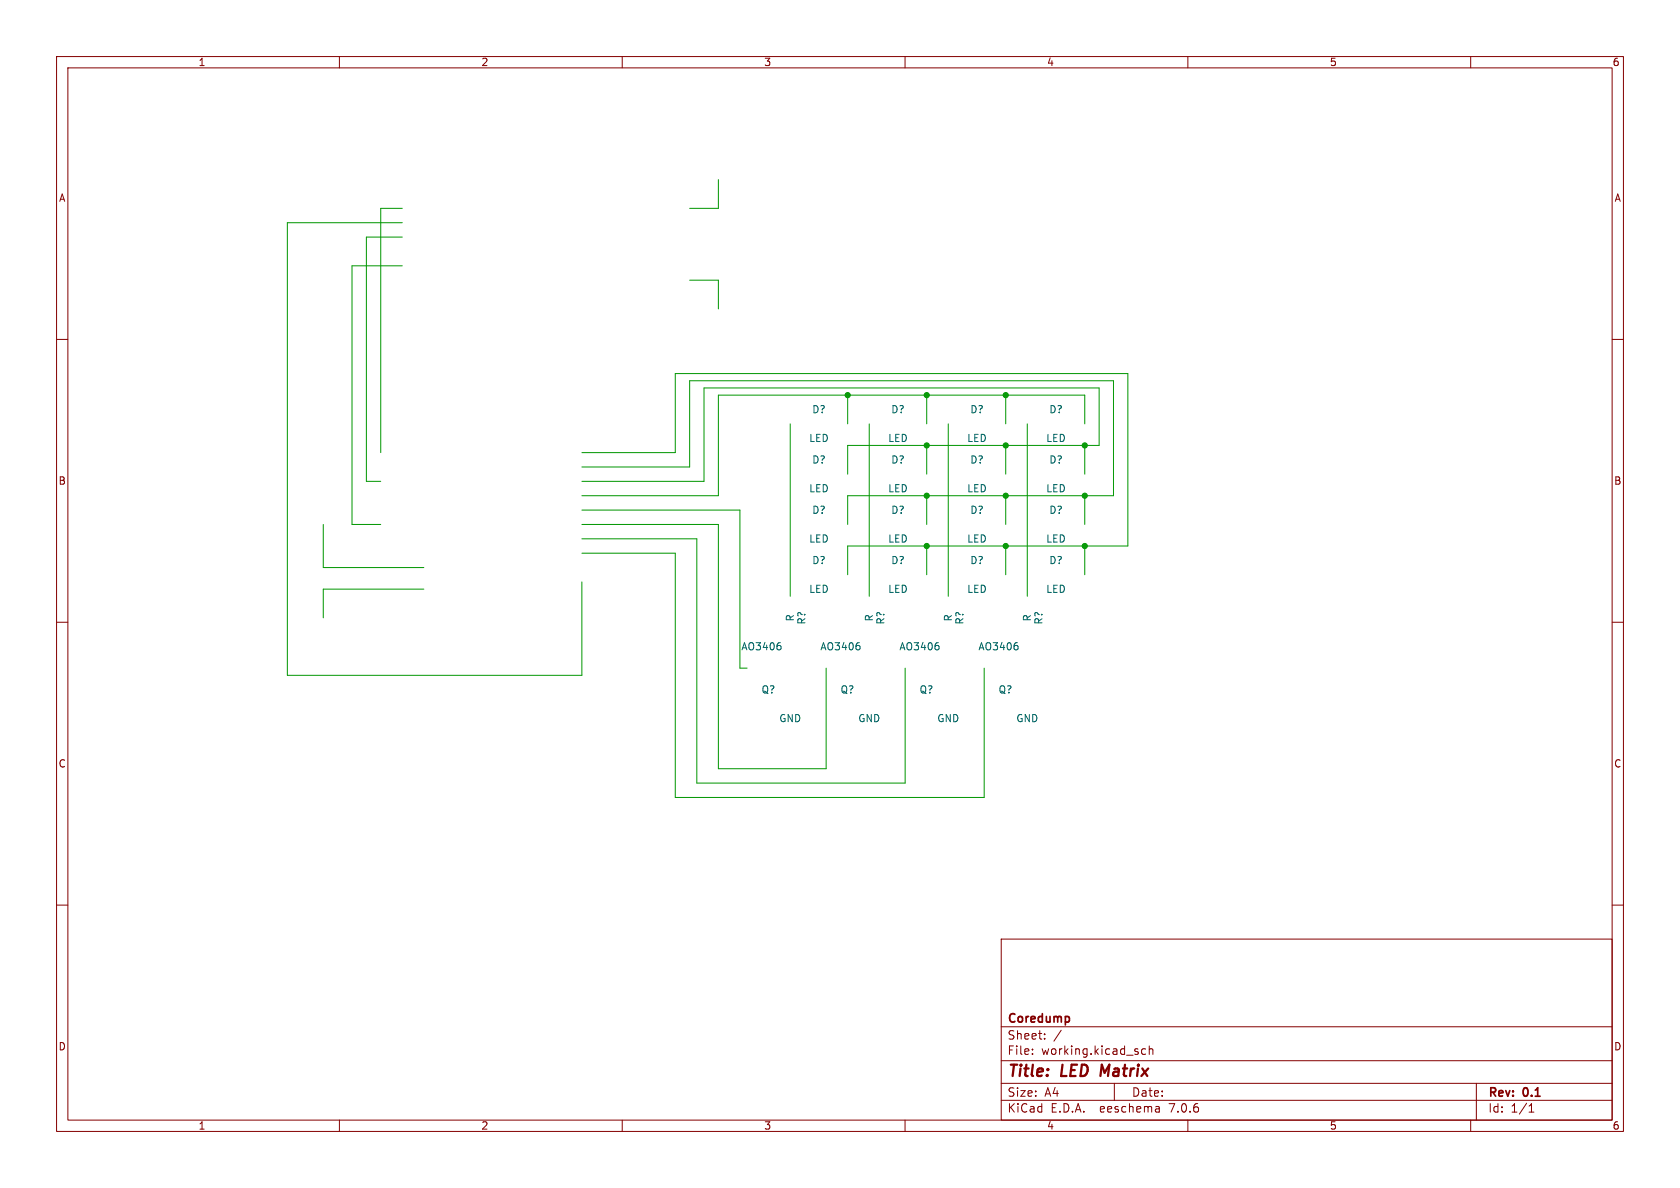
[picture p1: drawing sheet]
<svg xmlns="http://www.w3.org/2000/svg" width="297mm" height="210mm" viewBox="0 0 297 210" stroke-linecap="round" stroke-linejoin="round" font-family="sans-serif">
<g fill="none" stroke="#840000" stroke-width=".18">
<path d="M10 10h277v190h-277zM12 12h273v186h-273zM60 10v2M110 10v2M160 10v2M210 10v2M260 10v2M10 60h2M285 60h2M10 110h2M285 110h2M10 160h2"/>
<path d="M285 160h2M177 166h108v32h-108zM60 198v2M110 198v2M160 198v2M177 194.5h108M177 191.5h108M177 187.5h108M177 181.5h108M182.5 186.3v.1M182.5 185.5v.1M184.7 183.6v.1"/>
<path d="M184.7 182.8v.1M187.6 182.1l-1.3 2M197 191.5v3M202.5 185.5l-.4-.1-.3 .3v.4l.2 .2h.5M203.2 185.5l.2-.1 .3 .1 .1 .9M203.2 184.9v1.5M204.9 195.7l.1 .9M205 196.5l-.2 .1M205 196h-.2M210 198v2M260 198v2M261 191.5v6.5"/>
<path d="M270.3 196.6h.9M270.3 195.5l.4-.4v1.5"/>
</g>
<path d="M194.8 188.2l-.3 2" fill="none" stroke="#840000" stroke-width=".4"/>
<g fill="none" stroke="#009600" stroke-width=".18">
<path d="M71.1 39.4h-20.3v80h52.1v-16.5M71.1 36.8h-3.8v43.2M127 31.8v5h-5.1M71.1 41.9h-6.3v43.2h2.5M71.1 47h-8.9v45.7h5.1M121.9 49.5h5.1v5.1M139.7 74.9v30.5M149.9 69.9v5M153.7 74.9v30.5M163.8 69.9v5M163.8 78.7v5.1M167.6 74.9v30.5"/>
<path d="M177.8 69.9v5M177.8 78.7v5.1M181.6 74.9v30.5M191.8 74.9v-5h-64.8v17.7h-24.1M191.8 78.7v5.1M57.1 92.7v7.6h17.8M102.9 90.2h27.9v27.9h1.3M102.9 92.7h24.1v43.2h19v-17.8M102.9 80h16.5v-14h80v30.5h-49.5v5.1M102.9 82.6h19v-15.3h74.9v20.3h-46.9v5.1M102.9 97.8h16.5v43.2h54.6v-22.9M102.9 95.3h20.3v43.1h36.8v-20.3"/>
<path d="M149.9 83.8v-5.1h44.4v-10.1h-69.8v16.5h-21.6M163.8 87.6v5.1M163.8 96.5v5.1M177.8 87.6v5.1M177.8 96.5v5.1M191.8 87.6v5.1M191.8 96.5v5.1M74.9 104.1h-17.8v5.1"/>
</g>
<path d="M138 114.2l.1 .1-.1 .5M151.9 114.2l.1 .1-.1 .5M165.9 114.2l.1 .1-.1 .5M179.9 114.2l.1 .1-.1 .5" fill="none" stroke="#006464" stroke-width=".18"/>
<g fill="#009600" stroke="#009600" stroke-width=".18">
<circle cx="191.8" cy="87.6" r=".46"/>
<circle cx="191.8" cy="96.5" r=".46"/>
<circle cx="191.8" cy="78.7" r=".46"/>
<circle cx="177.8" cy="78.7" r=".46"/>
<circle cx="177.8" cy="69.9" r=".46"/>
<circle cx="177.8" cy="96.5" r=".46"/>
<circle cx="177.8" cy="87.6" r=".46"/>
<circle cx="163.8" cy="69.9" r=".46"/>
<circle cx="149.9" cy="69.9" r=".46"/>
<circle cx="163.8" cy="96.5" r=".46"/>
<circle cx="163.8" cy="87.6" r=".46"/>
<circle cx="163.8" cy="78.7" r=".46"/>
</g>
<g font-size="2.8" fill="#840000">
<text x="178" y="190.9">Title:</text>
<text x="187.7" y="190.9">LED</text>
<text x="195.4" y="190.9">Matrix</text>
</g>
<g font-size="2.1" fill="#840000">
<text x="178" y="184">Sheet:</text>
<text x="178" y="181.2">Coredump</text>
<text x="178" y="186.7">File:</text>
<text x="184.1" y="186.7">working.kicad_sch</text>
<text x="178" y="196.9">KiCad</text>
<text x="178" y="194.1">Size:</text>
<text x="184.7" y="194.1">A4</text>
<text x="185.7" y="196.9">E.D.A.</text>
<text x="194.6" y="196.9">eeschema</text>
<text x="200" y="194.1">Date:</text>
<text x="207" y="196.9">7.0.6</text>
<text x="263" y="194.3">Rev:</text>
<text x="263" y="196.9">Id:</text>
<text x="267.1" y="196.9">1/1</text>
<text x="269.4" y="194.3">0.1</text>
</g>
<g font-size="1.8" fill="#840000">
<text x="35" y="11.9">1</text>
<text x="85" y="11.9">2</text>
<text x="135" y="11.9">3</text>
<text x="185" y="11.9">4</text>
<text x="235" y="11.9">5</text>
<text x="285" y="11.9">6</text>
<text x="10.3" y="35.9">A</text>
<text x="285.3" y="35.9">A</text>
<text x="10.3" y="85.9">B</text>
<text x="285.3" y="85.9">B</text>
<text x="10.3" y="135.9">C</text>
<text x="285.3" y="135.9">C</text>
<text x="10.3" y="185.9">D</text>
<text x="285.3" y="185.9">D</text>
<text x="35" y="199.9">1</text>
<text x="85" y="199.9">2</text>
<text x="135" y="199.9">3</text>
<text x="185" y="199.9">4</text>
<text x="235" y="199.9">5</text>
<text x="285" y="199.9">6</text>
</g>
<g font-size="1.8" fill="#006464">
<text x="143.5" y="73.3">D?</text>
<text x="157.5" y="73.3">D?</text>
<text x="171.4" y="73.3">D?</text>
<text x="185.4" y="73.3">D?</text>
<text x="143" y="78.3">LED</text>
<text x="143.5" y="82.1">D?</text>
<text x="156.9" y="78.3">LED</text>
<text x="157.5" y="82.1">D?</text>
<text x="170.9" y="78.3">LED</text>
<text x="171.4" y="82.1">D?</text>
<text x="184.9" y="78.3">LED</text>
<text x="185.4" y="82.1">D?</text>
<text x="143" y="87.2">LED</text>
<text x="156.9" y="87.2">LED</text>
<text x="170.9" y="87.2">LED</text>
<text x="184.9" y="87.2">LED</text>
<text x="143.5" y="91">D?</text>
<text x="157.5" y="91">D?</text>
<text x="171.4" y="91">D?</text>
<text x="185.4" y="91">D?</text>
<text x="143" y="96.1">LED</text>
<text x="143.5" y="99.9">D?</text>
<text x="156.9" y="96.1">LED</text>
<text x="157.5" y="99.9">D?</text>
<text x="170.9" y="96.1">LED</text>
<text x="171.4" y="99.9">D?</text>
<text x="184.9" y="96.1">LED</text>
<text x="185.4" y="99.9">D?</text>
<text x="143" y="105">LED</text>
<text x="156.9" y="105">LED</text>
<text x="170.9" y="105">LED</text>
<text x="184.9" y="105">LED</text>
<text x="140.6" y="110" transform="rotate(-90 140.6 110)">R</text>
<text x="142.6" y="110.5" transform="rotate(-90 142.6 110.5)">R?</text>
<text x="154.5" y="110" transform="rotate(-90 154.5 110)">R</text>
<text x="156.6" y="110.5" transform="rotate(-90 156.6 110.5)">R?</text>
<text x="168.5" y="110" transform="rotate(-90 168.5 110)">R</text>
<text x="170.5" y="110.5" transform="rotate(-90 170.5 110.5)">R?</text>
<text x="182.5" y="110" transform="rotate(-90 182.5 110)">R</text>
<text x="184.5" y="110.5" transform="rotate(-90 184.5 110.5)">R?</text>
<text x="131" y="115.2">AO3406</text>
<text x="144.9" y="115.2">AO3406</text>
<text x="158.9" y="115.2">AO3406</text>
<text x="172.9" y="115.2">AO3406</text>
<text x="134.5" y="122.8">Q?</text>
<text x="148.5" y="122.8">Q?</text>
<text x="162.5" y="122.8">Q?</text>
<text x="176.4" y="122.8">Q?</text>
<text x="137.7" y="127.9">GND</text>
<text x="151.6" y="127.9">GND</text>
<text x="165.6" y="127.9">GND</text>
<text x="179.6" y="127.9">GND</text>
</g>
</svg>
